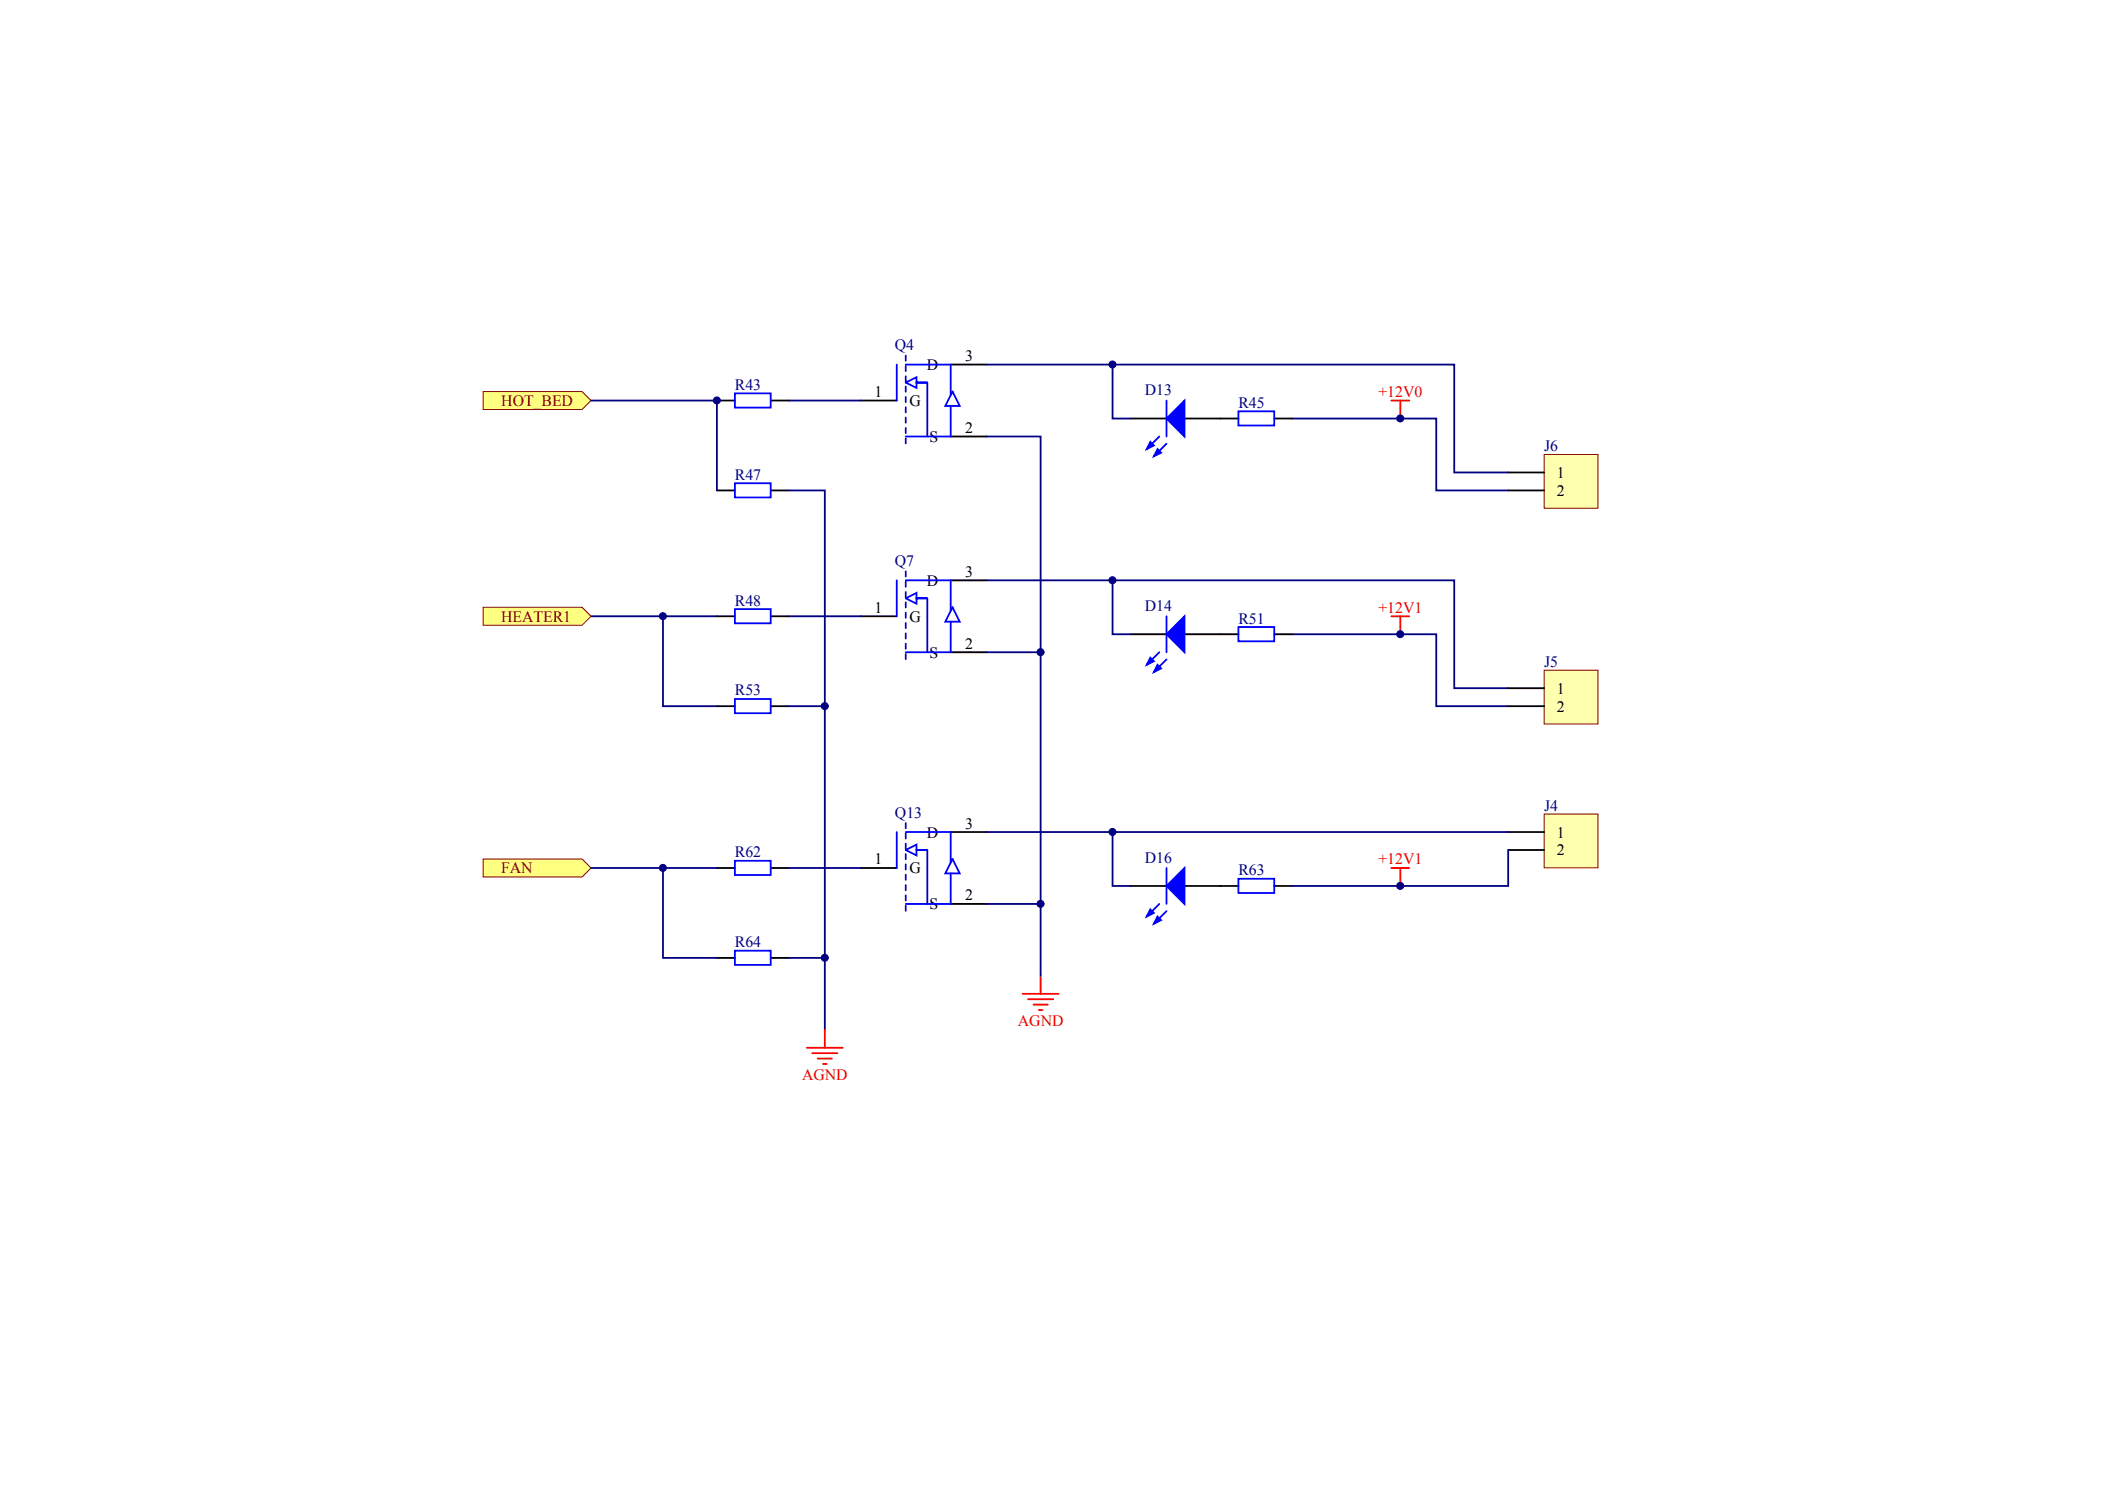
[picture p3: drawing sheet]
<svg xmlns="http://www.w3.org/2000/svg" width="297mm" height="210mm" viewBox="0 0 297 210" stroke-linecap="round" stroke-linejoin="round" font-family="sans-serif">
<path d="M121.5 86.9h5M134.2 92h5M134.2 81.9h5M159.5 89.5h5.1M167.1 89.5h5.1" fill="none" stroke="#000" stroke-width=".25"/>
<path d="M126.5 81.9v5M127.8 84.4l1.5-.8v.8h1.6h-1.6v.8zM127.8 81.9h6.4v4.3M134.2 87.7v4.3h-6.4M134.4 85.7l1 2h-2zM163.6 92l-1.8 1.8M164.6 93l-1.8 1.8M164.6 86.9v5.1" fill="none" stroke="#00f" stroke-width=".25"/>
<path d="M127.8 80.6v12.7" fill="none" stroke="#0000bf" stroke-width=".25" stroke-dasharray=".7 .7"/>
<path d="M130.9 84.4v7.6" fill="none" stroke="#0000bf" stroke-width=".25"/>
<path d="M83.4 86.9h17.8M93.6 86.9v12.7h7.6M111.3 86.9h10.2M157 81.9v7.6h2.5" fill="none" stroke="#000080" stroke-width=".25"/>
<g fill="#00f" stroke="#00f" stroke-width=".25">
<path d="M164.6 89.5l2.5-2.6v5.1z"/>
<path d="M162.3 92.8l.5 .5-1 .5z"/>
<path d="M163.3 93.8l.5 .5-1 .5z"/>
</g>
<path d="M196.3 86.9h2.6M197.6 86.9v2.6" fill="none" stroke="#f00" stroke-width=".25"/>
<path d="M68.2 85.7h13.9l1.3 1.2-1.3 1.3h-13.9z" fill-rule="evenodd" fill="#ffff80" stroke="#800000" stroke-width=".14"/>
<path d="M111.3 56.5h10.2M157 51.4v7.6h2.5M111.3 99.6h5.1v45.7M139.2 81.9h66v15.2h7.6M182.4 89.5h20.3v10.1h10.1" fill="none" stroke="#000080" stroke-width=".25"/>
<path d="M121.5 56.5h5M134.2 51.4h5M159.5 59h5.1M167.1 59h5.1M134.2 61.6h5M101.2 86.9h2.5M101.2 99.6h2.5M108.8 86.9h2.5M108.8 99.6h2.5M172.2 89.5h2.6M179.8 89.5h2.6" fill="none" stroke="#000" stroke-width=".25"/>
<path d="M126.5 51.4v5.1M127.8 54l1.5-.8v.8h1.6h-1.6v.7zM127.8 51.4h6.4v4.3M134.2 57.3v4.3h-6.4M134.4 55.2l1 2.1h-2zM164.6 56.5v5.1M163.6 61.6l-1.8 1.8M164.6 62.6l-1.8 1.8M103.7 85.9h5.1v2h-5.1zM103.7 98.6h5.1v2h-5.1zM174.8 88.5h5v2h-5z" fill="none" stroke="#00f" stroke-width=".25"/>
<path d="M196.3 122.4h2.6M197.6 122.4v2.6M113.9 147.8h5M114.6 148.6h3.6M115.4 149.3h2M116.1 150.1h.5M116.4 145.3v2.5" fill="none" stroke="#f00" stroke-width=".25"/>
<path d="M127.8 50.2v12.6" fill="none" stroke="#0000bf" stroke-width=".25" stroke-dasharray=".7 .7"/>
<path d="M130.9 54v7.6" fill="none" stroke="#0000bf" stroke-width=".25"/>
<g fill="#00f" stroke="#00f" stroke-width=".25">
<path d="M164.6 59l2.5-2.5v5.1z"/>
<path d="M162.3 62.3l.5 .5-1 .6z"/>
<path d="M163.3 63.4l.5 .5-1 .5z"/>
</g>
<path d="M68.2 121.2h13.9l1.3 1.2-1.3 1.3h-13.9z" fill-rule="evenodd" fill="#ffff80" stroke="#800000" stroke-width=".14"/>
<path d="M139.2 51.4h66v15.2h7.6M182.4 59h20.3v10.2h10.1M139.2 61.6h7.6v30.4" fill="none" stroke="#000080" stroke-width=".25"/>
<path d="M101.2 56.5h2.5M108.8 56.5h2.5M172.2 59h2.6M179.8 59h2.6M101.2 69.2h2.5M108.8 69.2h2.5" fill="none" stroke="#000" stroke-width=".25"/>
<path d="M103.7 55.5h5.1v2h-5.1zM174.8 58h5v2h-5zM103.7 68.2h5.1v2h-5.1z" fill="none" stroke="#00f" stroke-width=".25"/>
<path d="M217.9 114.8h7.6v7.6h-7.6z" fill="#ffffb0" stroke="#800000" stroke-width=".14"/>
<path d="M134.2 117.4h5M212.8 117.4h5.1M212.8 119.9h5.1M101.2 122.4h2.5M101.2 135.1h2.5M108.8 122.4h2.5M108.8 135.1h2.5M121.5 122.4h5M134.2 127.5h5M159.5 125h5.1M167.1 125h7.7M179.8 125h2.6" fill="none" stroke="#000" stroke-width=".25"/>
<path d="M111.3 69.2h5.1v30.4M101.2 122.4h-7.6v12.7h7.6M111.3 122.4h10.2" fill="none" stroke="#000080" stroke-width=".25"/>
<path d="M126.5 117.4v5M127.8 119.9l1.5-.8v.8h1.6h-1.6v.8zM127.8 117.4h6.4v4.3M103.7 134.1h5.1v2h-5.1zM103.7 121.4h5.1v2h-5.1zM134.2 123.2v4.3h-6.4M134.4 121.2l1 2h-2zM163.6 127.5l-1.8 1.8M164.6 128.5l-1.8 1.8M164.6 122.4v5.1M174.8 124h5v2h-5z" fill="none" stroke="#00f" stroke-width=".25"/>
<path d="M127.8 116.1v12.7" fill="none" stroke="#0000bf" stroke-width=".25" stroke-dasharray=".7 .7"/>
<path d="M130.9 119.9v7.6" fill="none" stroke="#0000bf" stroke-width=".25"/>
<g fill="#00f" stroke="#00f" stroke-width=".25">
<path d="M164.6 125l2.5-2.6v5.1z"/>
<path d="M162.3 128.3l.5 .5-1 .5z"/>
<path d="M163.3 129.3l.5 .5-1 .5z"/>
</g>
<path d="M196.3 56.5h2.6M197.6 56.5v2.5" fill="none" stroke="#f00" stroke-width=".25"/>
<path d="M68.2 55.2h13.9l1.3 1.3-1.3 1.3h-13.9z" fill-rule="evenodd" fill="#ffff80" stroke="#800000" stroke-width=".14"/>
<path d="M146.8 137.7v2.5M144.3 140.2h5.1M145.1 141h3.5M145.8 141.7h2.1M146.6 142.5h.5" fill="none" stroke="#f00" stroke-width=".25"/>
<path d="M217.9 64.1h7.6v7.6h-7.6z" fill="#ffffb0" stroke="#800000" stroke-width=".14"/>
<path d="M212.8 66.6h5.1M212.8 69.2h5.1" fill="none" stroke="#000" stroke-width=".25"/>
<path d="M139.2 117.4h73.6M157 117.4v7.6h2.5M212.8 119.9v5.1h-30.4M83.4 122.4h10.2M111.3 135.1h5.1M139.2 127.5h7.6v10.2" fill="none" stroke="#000080" stroke-width=".25"/>
<path d="M217.9 94.5h7.6v7.6h-7.6z" fill="#ffffb0" stroke="#800000" stroke-width=".14"/>
<path d="M212.8 97.1h5.1M212.8 99.6h5.1" fill="none" stroke="#000" stroke-width=".25"/>
<path d="M83.4 56.5h17.8v12.7M139.2 92h7.6v35.5" fill="none" stroke="#000080" stroke-width=".25"/>
<g fill="#000080" stroke="#000080" stroke-width=".14">
<circle cx="93.5" cy="122.4" r=".49"/>
<circle cx="93.5" cy="86.9" r=".49"/>
<circle cx="101.2" cy="56.5" r=".49"/>
<circle cx="116.4" cy="135.1" r=".49"/>
<circle cx="116.4" cy="99.6" r=".49"/>
<circle cx="146.8" cy="127.5" r=".49"/>
<circle cx="146.8" cy="92" r=".49"/>
<circle cx="157" cy="117.4" r=".49"/>
<circle cx="157" cy="81.9" r=".49"/>
<circle cx="157" cy="51.4" r=".49"/>
<circle cx="197.6" cy="125" r=".49"/>
<circle cx="197.6" cy="89.5" r=".49"/>
<circle cx="197.6" cy="59" r=".49"/>
</g>
<g font-size="2.2" fill="#000080">
<text x="126.3" y="49.4">Q4</text>
<text x="103.7" y="55">R43</text>
<text x="161.6" y="55.8">D13</text>
<text x="174.8" y="57.5">R45</text>
<text x="217.9" y="63.6">J6</text>
<text x="103.7" y="67.7">R47</text>
<text x="126.3" y="79.8">Q7</text>
<text x="103.7" y="85.4">R48</text>
<text x="161.6" y="86.2">D14</text>
<text x="174.8" y="88">R51</text>
<text x="217.9" y="94">J5</text>
<text x="103.7" y="98.1">R53</text>
<text x="126.3" y="115.4">Q13</text>
<text x="217.9" y="114.3">J4</text>
<text x="103.7" y="120.9">R62</text>
<text x="161.6" y="121.7">D16</text>
<text x="174.8" y="123.5">R63</text>
<text x="103.7" y="133.6">R64</text>
</g>
<g font-size="2.2">
<text x="130.8" y="52.2">D</text>
<text x="136.2" y="50.9">3</text>
<text x="123.4" y="56">1</text>
<text x="128.3" y="57.3">G</text>
<text x="131.2" y="62.3">S</text>
<text x="136.2" y="61.1">2</text>
<text x="219.7" y="67.4">1</text>
<text x="219.7" y="70">2</text>
<text x="130.8" y="82.6">D</text>
<text x="136.2" y="81.4">3</text>
<text x="123.4" y="86.4">1</text>
<text x="128.3" y="87.7">G</text>
<text x="131.2" y="92.8">S</text>
<text x="136.2" y="91.5">2</text>
<text x="219.7" y="97.9">1</text>
<text x="219.7" y="100.4">2</text>
<text x="130.8" y="118.1">D</text>
<text x="136.2" y="116.9">3</text>
<text x="219.7" y="118.1">1</text>
<text x="123.4" y="121.9">1</text>
<text x="128.3" y="123.2">G</text>
<text x="219.7" y="120.7">2</text>
<text x="131.2" y="128.3">S</text>
<text x="136.2" y="127">2</text>
</g>
<g font-size="2.2" fill="#800000">
<text x="70.7" y="57.3">HOT_BED</text>
<text x="70.7" y="87.7">HEATER1</text>
<text x="70.7" y="123.2">FAN</text>
</g>
<g font-size="2.2" fill="#f00">
<text x="194.5" y="56">+12V0</text>
<text x="194.5" y="86.4">+12V1</text>
<text x="194.5" y="121.9">+12V1</text>
<text x="143.6" y="144.7">AGND</text>
<text x="113.2" y="152.3">AGND</text>
</g>
</svg>
